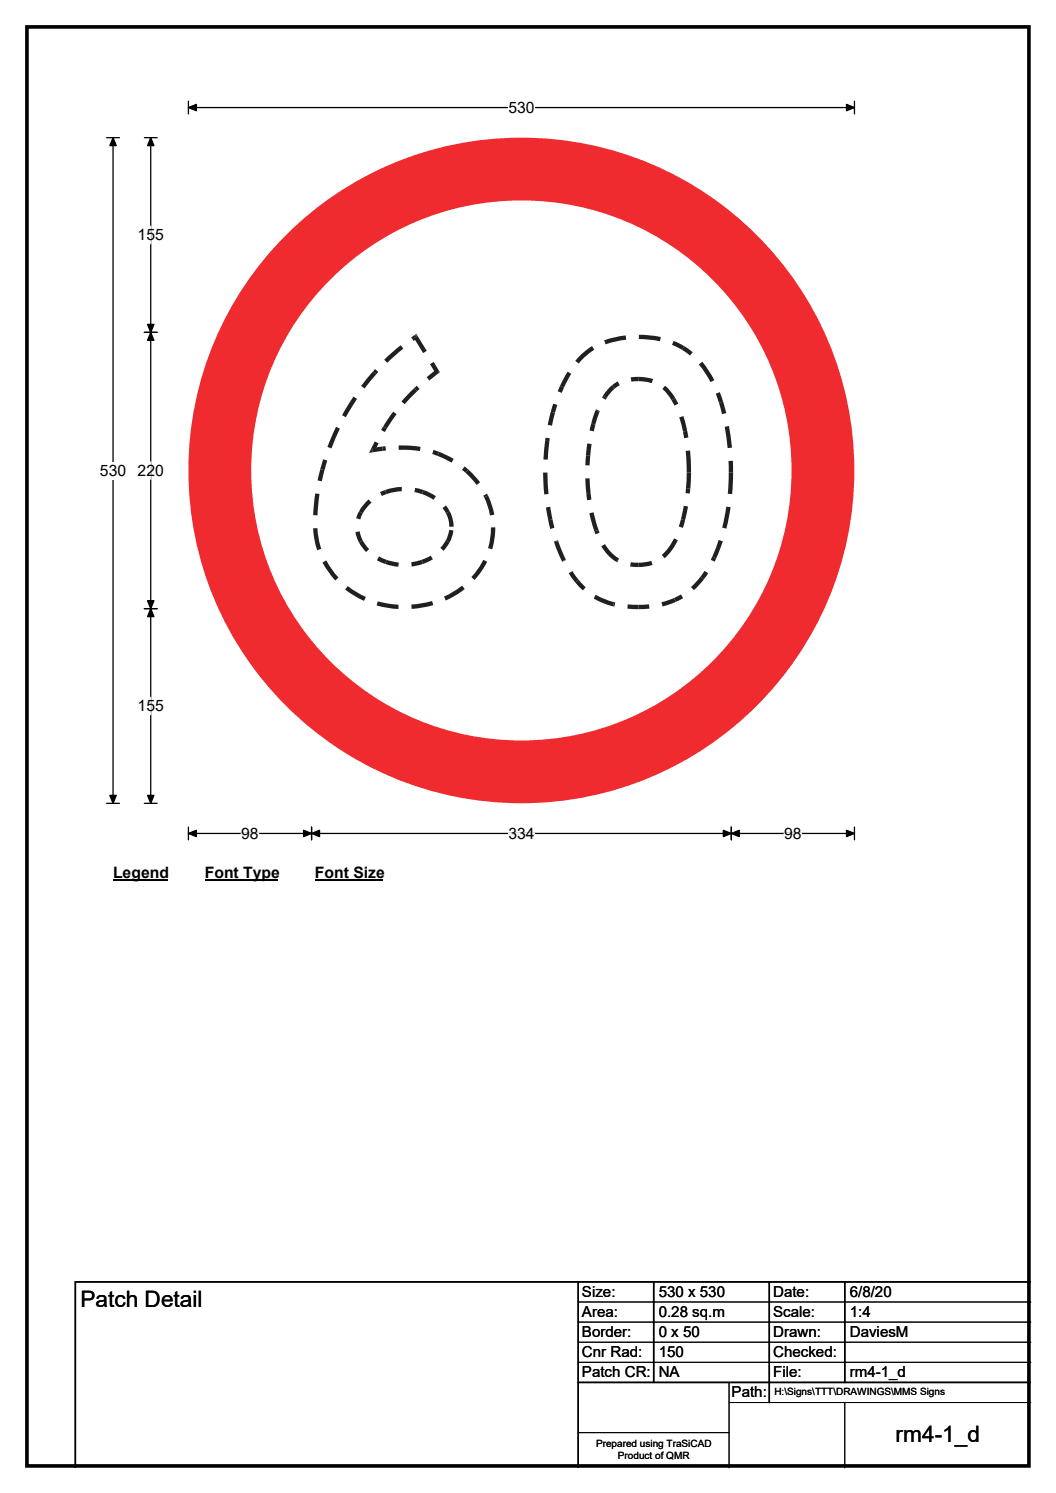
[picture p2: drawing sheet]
<svg xmlns="http://www.w3.org/2000/svg" width="210mm" height="297mm" viewBox="0 0 210 297" stroke-linecap="round" stroke-linejoin="round" font-family="sans-serif">
<path d="M5.4 5.4h199.2v286.3h-199.2z" fill="none" stroke="#000" stroke-width=".72"/>
<path d="M37.5 21.4h132.4M37.5 20.1v2.6M169.9 20.1v2.6" fill="none" stroke="#000" stroke-width=".25"/>
<path d="M37.5 21.4l1.6-.6v1.2zM168.3 20.8l1.6 .6-1.6 .6z" fill="#000" stroke="#000" stroke-width=".25"/>
<path d="M101.1 19.7h5.2v3.5h-5.2z" fill="#fff"/>
<path d="M21.2 27.4h2.5M22.5 27.4v132.4M21.2 159.8h2.5M37.5 165.8h132.4M37.5 164.5v2.6M62 164.5v2.6M145.4 164.5v2.6M169.9 164.5v2.6" fill="none" stroke="#000" stroke-width=".25"/>
<path d="M22.5 27.4l.6 1.6h-1.3zM21.8 158.2h1.3l-.6 1.6zM37.5 165.8l1.6-.6v1.3zM62 165.8l1.5-.6v1.3zM60.4 165.2l1.6 .6-1.6 .7zM143.8 165.2l1.6 .6-1.6 .7zM145.4 165.8l1.6-.6v1.3zM168.3 165.2l1.6 .6-1.6 .7z" fill="#000" stroke="#000" stroke-width=".25"/>
<path d="M48 165.8h3.4M101.1 165.8h5.2M155.9 165.8h3.5" fill="none" stroke="#fff" stroke-width=".25"/>
<path d="M19.9 91.9h5.2v3.5h-5.2z" fill="#fff"/>
<path d="M28.7 27.4h2.5M30 27.4v132.4M28.7 66.1h2.5M28.7 121.1h2.5M28.7 159.8h2.5" fill="none" stroke="#000" stroke-width=".25"/>
<path d="M30 27.4l.6 1.6h-1.3zM30 66.1l.6 1.6h-1.3zM29.3 64.5h1.3l-.6 1.6zM29.3 119.5h1.3l-.6 1.6zM30 121.1l.6 1.6h-1.3zM29.3 158.2h1.3l-.6 1.6z" fill="#000" stroke="#000" stroke-width=".25"/>
<path d="M30 45v3.5M30 91.9v3.5M30 138.7v3.5" fill="none" stroke="#fff" stroke-width=".25"/>
<path d="M22.5 171.8h10.7v3.5h-10.7z" fill="#fff"/>
<path d="M22.5 175.1h10.7" fill="none" stroke="#000" stroke-width=".32"/>
<path d="M40.7 171.8h14.4v3.5h-14.4z" fill="#fff"/>
<path d="M40.7 175.1h14.4" fill="none" stroke="#000" stroke-width=".32"/>
<path d="M62.6 171.8h13.5v3.5h-13.5z" fill="#fff"/>
<path d="M62.6 175.1h13.5" fill="none" stroke="#000" stroke-width=".32"/>
<circle cx="103.6" cy="93.6" r="66.2" fill="#fff"/>
<circle cx="103.7" cy="93.6" r="60" fill="none" stroke="#ef2b2f" stroke-width="12.5"/>
<g fill="#221f20">
<path d="M97.6 104.9h.9a15.7 15.7 0 0 1-.6 4.4l-.9-.2a13.2 13.2 0 0 0 .6-4.2z"/>
<path d="M96.1 111.4l.8 .4a16.2 16.2 0 0 1-2.5 3.6l-.7-.6 1.5-1.8z"/>
<path d="M88.3 118.7l1.6-.8 2-1.4 .5 .7-1.6 1.1-2.1 1.2z"/>
<path d="M81.8 120.3l2.1-.3 2-.4 .3 .8-1.9 .4-2.4 .3z"/>
<path d="M75.1 119.6l1.5 .4 2.6 .3v.9l-1.9-.2-2.4-.5z"/>
<path d="M69.2 116.6l1.7 1.2 1.8 1-.3 .7-1.7-.8-2.1-1.4z"/>
<path d="M64.1 111.9l.8-.4 1.1 1.8 1.3 1.6-.6 .6-1.6-1.9z"/>
<path d="M62.3 105.1h.8l.2 1.8 .6 2.3-.8 .3a15.8 15.8 0 0 1-.8-4.4z"/>
<path d="M62.7 98.2l.8 .1-.4 4.2h-.8z"/>
<path d="M63.7 93.3l.8 .3-.5 2.2-.9-.2z"/>
<path d="M64.3 91.4l.8 .2-.6 2-.8-.3z"/>
<path d="M66.8 84.9l.8 .4-1.7 3.9-.8-.3z"/>
<path d="M70.3 78.9l.7 .5-2.2 3.6-.8-.4z"/>
<path d="M74.2 73.9l.6 .6-2.3 2.8-.7-.5z"/>
<path d="M74.5 73.5l.1-.1 .6 .6-.4 .5-.6-.6z"/>
<path d="M76.4 71.6l3.3-2.9 .5 .7-3.2 2.8z"/>
<path d="M81.8 67.1l.6-.4 .6 .1-.7 .4 .6 .2-.6 .4z"/>
<path d="M82.4 66.7l.4-.3 .2 .4z"/>
<path d="M82.3 67.2l.7-.4 1.9 3-.8 .5z"/>
<path d="M85.5 72.5l.7-.5 1.1 1.7-.1 .6-.6-.1z"/>
<path d="M87.3 73.7l.2 .3-.3 .3z"/>
<path d="M84.8 75l1.9-1.4 .5 .7-1.8 1.4z"/>
<path d="M82.4 77.2l.5-.4 .5 .6-.4 .4z"/>
<path d="M82.4 77.2l.6 .6-2.5 2.6-.7-.5z"/>
<path d="M78.2 81.9l.7 .5-2 2.9-.7-.5z"/>
<path d="M76.2 84.8l.7 .4-.4 .8-.7-.5z"/>
<path d="M74.5 87.8l.8 .4-.8 1.5-.4-.6 .1 .9-.5-.6z"/>
<path d="M73.7 89.4l.5 .6-.8 .1z"/>
<path d="M74.1 89.1l1.9-.2 .1 .8-1.9 .3z"/>
<path d="M76 88.9l.6-.1 .2 .8-.7 .1z"/>
<path d="M79.3 88.6h1v.9h-1z"/>
<path d="M80.3 88.6l3.3 .3-.1 .8-3.2-.2z"/>
<path d="M86.2 89.5l1.1 .4-.3 .8-1-.4z"/>
<path d="M87.3 89.9l2.9 1.4-.4 .8-2.8-1.4z"/>
<path d="M92.4 92.8l.7 .6-.6 .6-.6-.5z"/>
<path d="M93.1 93.4l2.4 2.5-.7 .6-2.3-2.5z"/>
<path d="M96.1 98.6l.8-.4 .1 .4-.7 .4z"/>
<path d="M96.3 99l.7-.4 .8 1.9 .5 1.9-.9 .2-.4-1.9z"/>
<path d="M88.7 102.1l.7-.4a6.8 6.8 0 0 1 .8 3.1h-.9l-.1-1.5z"/>
<path d="M88 101.1l.7-.5 .7 1.1-.7 .4z"/>
<path d="M84.2 97.5l2.5 1.2-.5 .7-2.3-1.1z"/>
<path d="M82.6 97.1l1.6 .4-.3 .8-1.5-.4z"/>
<path d="M76.6 97.5l1.6-.5 1.7-.1v.8l-1.5 .2-1.5 .4z"/>
<path d="M75.6 97.9l1-.4 .3 .8-1 .4z"/>
<path d="M72.9 99.7l.4-.3 .6 .6-1.2 1.2-.6 .9-.7-.4z"/>
<path d="M71.4 101.7l.7 .4-.5 1.3-.8-.3z"/>
<path d="M70.7 105.9l.8-.2 .6 1.8-.7 .4z"/>
<path d="M71.4 107.9l.7-.4 1.3 1.7-.6 .6z"/>
<path d="M75.4 110.7l1.5 .7-.3 .8-1.6-.7z"/>
<path d="M76.9 111.4l2.4 .5-.1 .9-2.6-.6z"/>
<path d="M81.8 111.9l2-.5 .3 .8-2.2 .5z"/>
<path d="M83.8 111.4l1.8-.9 .5 .8-2 .9z"/>
<path d="M88.6 107.5l.8 .4-1.2 1.7-.6-.6z"/>
<path d="M89.3 105.4l.9 .1-.4 1.5-.4 .9-.8-.4 .4-.8z"/>
<path d="M144.9 94h.9l-.2 4.3-.9-.1z"/>
<path d="M144.4 100.8l.9 .1-.9 4.3-.8-.2z"/>
<path d="M142.9 107.4l.8 .3-1.3 3.4-.8-.4z"/>
<path d="M141.6 110.7l.8 .4-.3 .6-.8-.3z"/>
<path d="M140.1 113.6l.7 .4-.8 1.3-.7-.6z"/>
<path d="M139.2 114.8l.1-.1 .7 .6-2 2.1-.6-.6z"/>
<path d="M134 119l1.4-.7 .4 .7-1.4 .8z"/>
<path d="M131.5 119.8l2.5-.8 .4 .8-2.7 .8z"/>
<path d="M126.9 120.3l2.2-.1v.9l-2.2 .1z"/>
<path d="M124.8 120.2l2.1 .1v.9l-2.1-.1z"/>
<path d="M122.1 119.8h.2l-.1 .9-.3-.1z"/>
<path d="M118.5 118.3l1.7 .9 1.9 .6-.2 .8a14.4 14.4 0 0 1-3.9-1.5z"/>
<path d="M114.4 115.9l.7-.5 1.4 1.4-.6 .7z"/>
<path d="M113.1 114.1l.7-.5 1.3 1.8-.7 .5z"/>
<path d="M111.7 111.7l.8-.4 .1 .1z"/>
<path d="M110.2 107.9l.8-.3 1.5 3.7-.7 .4z"/>
<path d="M110.1 107.7l.9-.2v.1l-.8 .3z"/>
<path d="M109 103.5l.9-.2 .3 1.7-.8 .2z"/>
<path d="M108.6 101l.8-.2 .5 2.5-.9 .2z"/>
<path d="M108 94h.9l.2 4.3-.9 .1z"/>
<path d="M108.4 87.7l.8 .1-.3 3.7-.8-.1z"/>
<path d="M108.5 87.1l.8 .1-.1 .6-.8-.1z"/>
<path d="M109.5 81.9l.9 .2-.7 2.6-.8-.2z"/>
<path d="M110 80.3l.8 .3-.4 1.5-.9-.2z"/>
<path d="M111.4 76.8l.7 .3-.4 1.1-.8-.4z"/>
<path d="M112.9 73.9l.7 .5-1.5 2.7-.7-.3z"/>
<path d="M115.3 70.8l2.4-1.9 .5 .7a12.5 12.5 0 0 0-3.1 2.7l-.7-.5z"/>
<path d="M120.1 67.7l2.4-.7 1.9-.3 .1 .9-2.3 .4-1.8 .5z"/>
<path d="M127 66.6l2.5 .1 1.9 .4-.2 .8-1.8-.3-2.4-.1z"/>
<path d="M133.9 67.8l2.2 1.1-.5 .7-2-1z"/>
<path d="M136.1 68.9l1.7 1.2-.6 .6-1.6-1.1z"/>
<path d="M139 72.5l.7-.5 1.1 1.5 1.2 2.1-.7 .4-1.2-2z"/>
<path d="M142.3 78.3l.8-.3 .7 1.9-.8 .2z"/>
<path d="M143 80.1l.8-.2 .6 2.3-.8 .2z"/>
<path d="M144.1 84.9l.8-.1 .6 4.3-.8 .1z"/>
<path d="M144.9 91.7h.8l.1 2.3h-.9z"/>
<path d="M136.4 89.7h.8l.2 4.3h-.9z"/>
<path d="M135.8 85.9l.8-.2 .3 1.3-.9 .2z"/>
<path d="M135.1 83l.8-.2 .7 2.9-.8 .2z"/>
<path d="M133.5 79.6l.8-.4 .6 1.1-.8 .4z"/>
<path d="M132.2 76.8l1.1 1.1 1 1.3-.8 .4-1-1.4-.8-.8z"/>
<path d="M126.9 75l1.6 .1 1.4 .3-.3 .8-1.1-.2-1.6-.2z"/>
<path d="M125.4 75.1l1.5-.1v.8l-1.4 .1z"/>
<path d="M121.7 76.6l1.1-.7 .4 .7-1 .7z"/>
<path d="M121.2 77.1l.5-.5 .5 .7-1.6 1.9-.7-.5z"/>
<path d="M119.9 78.7l.7 .5-.2 .3-.7-.4z"/>
<path d="M118.5 81.4l.8 .4-.1 .2-.8-.4z"/>
<path d="M118.4 81.6l.8 .4-.8 2.5-.8-.2z"/>
<path d="M117.6 84.3l.8 .2-.3 1.3-.9-.2z"/>
<path d="M116.8 88.2l.8 .1-.2 2.4-.9-.1z"/>
<path d="M116.5 90.6l.9 .1-.2 1.9h-.8z"/>
<path d="M116.4 95.2h.8l.2 2.9h-.8z"/>
<path d="M116.6 98.1h.8l.2 1.3-.9 .1z"/>
<path d="M117.2 102.1l.8-.2z"/>
<path d="M117.2 102.1l.8-.2 1 3.5-.8 .3z"/>
<path d="M118.2 105.7l.8-.3 .2 .6-.8 .3z"/>
<path d="M119.5 108.7l.8-.5a7.5 7.5 0 0 0 2.7 2.9l-.4 .7a8.6 8.6 0 0 1-3.1-3.1z"/>
<path d="M123 111.1h.1l-.4 .8-.1-.1z"/>
<path d="M125.4 111.8l1.5 .2v.8l-1.6-.1z"/>
<path d="M126.9 112l1.6-.2 1-.2 .3 .8-1.7 .4h-1.2z"/>
<path d="M134 107.1l.8 .4-1.3 2.1-1.3 1.5-.6-.7a10.1 10.1 0 0 0 2.4-3.3z"/>
<path d="M135.4 103.3l.8 .2-.4 1.5-.8-.2z"/>
<path d="M136 100.6l.8 .2-.6 2.7-.8-.2z"/>
<path d="M136.4 97.1l.9 .1-.1 1-.9-.1z"/>
<path d="M136.5 94h.9l-.1 3.2-.9-.1z"/>
</g>
<path d="M115 255v37M130 255v20M153 255v24M168 255v20M205 255h-190v37M115 275h90" fill="none" stroke="#000" stroke-width=".3"/>
<path d="M115 259h90M115 263h90M115 267h90M115 271h90M145 279h60M145 275v17M168 279v13M115 285h30" fill="none" stroke="#000" stroke-width=".2"/>
<g font-size="4.5">
<text x="16" y="260.1">Patch Detail</text>
<text x="178.1" y="286.9">rm4-1_d</text>
</g>
<g font-size="3.1">
<text x="101.1" y="22.5">530</text>
<text x="27.4" y="47.8">155</text>
<text x="19.9" y="94.7">530</text>
<text x="27.4" y="94.7">220</text>
<text x="27.4" y="141.5">155</text>
<text x="48" y="166.9">98</text>
<text x="101.1" y="166.9">334</text>
<text x="155.9" y="166.9">98</text>
<text x="22.5" y="174.6">Legend</text>
<text x="40.7" y="174.6">Font Type</text>
<text x="62.6" y="174.6">Font Size</text>
</g>
<g font-size="3">
<text x="115.7" y="258">Size:</text>
<text x="131" y="258">530 x 530</text>
<text x="153.7" y="258">Date:</text>
<text x="169" y="258">6/8/20</text>
<text x="115.7" y="262">Area:</text>
<text x="131" y="262">0.28 sq.m</text>
<text x="153.7" y="262">Scale:</text>
<text x="169" y="262">1:4</text>
<text x="115.7" y="266">Border:</text>
<text x="115.7" y="270">Cnr Rad:</text>
<text x="131" y="266">0 x 50</text>
<text x="131" y="270">150</text>
<text x="153.7" y="266">Drawn:</text>
<text x="153.7" y="270">Checked:</text>
<text x="169" y="266">DaviesM</text>
<text x="115.7" y="274">Patch CR:</text>
<text x="131" y="274">NA</text>
<text x="153.7" y="274">File:</text>
<text x="169" y="274">rm4-1_d</text>
<text x="145.5" y="278">Path:</text>
</g>
<g font-size="2">
<text x="154" y="277.6">H:\Signs\TTT\DRAWINGS\MMS Signs</text>
<text x="118.5" y="287.8">Prepared using TraSiCAD</text>
<text x="122.9" y="290.2">Product of QMR</text>
</g>
</svg>
